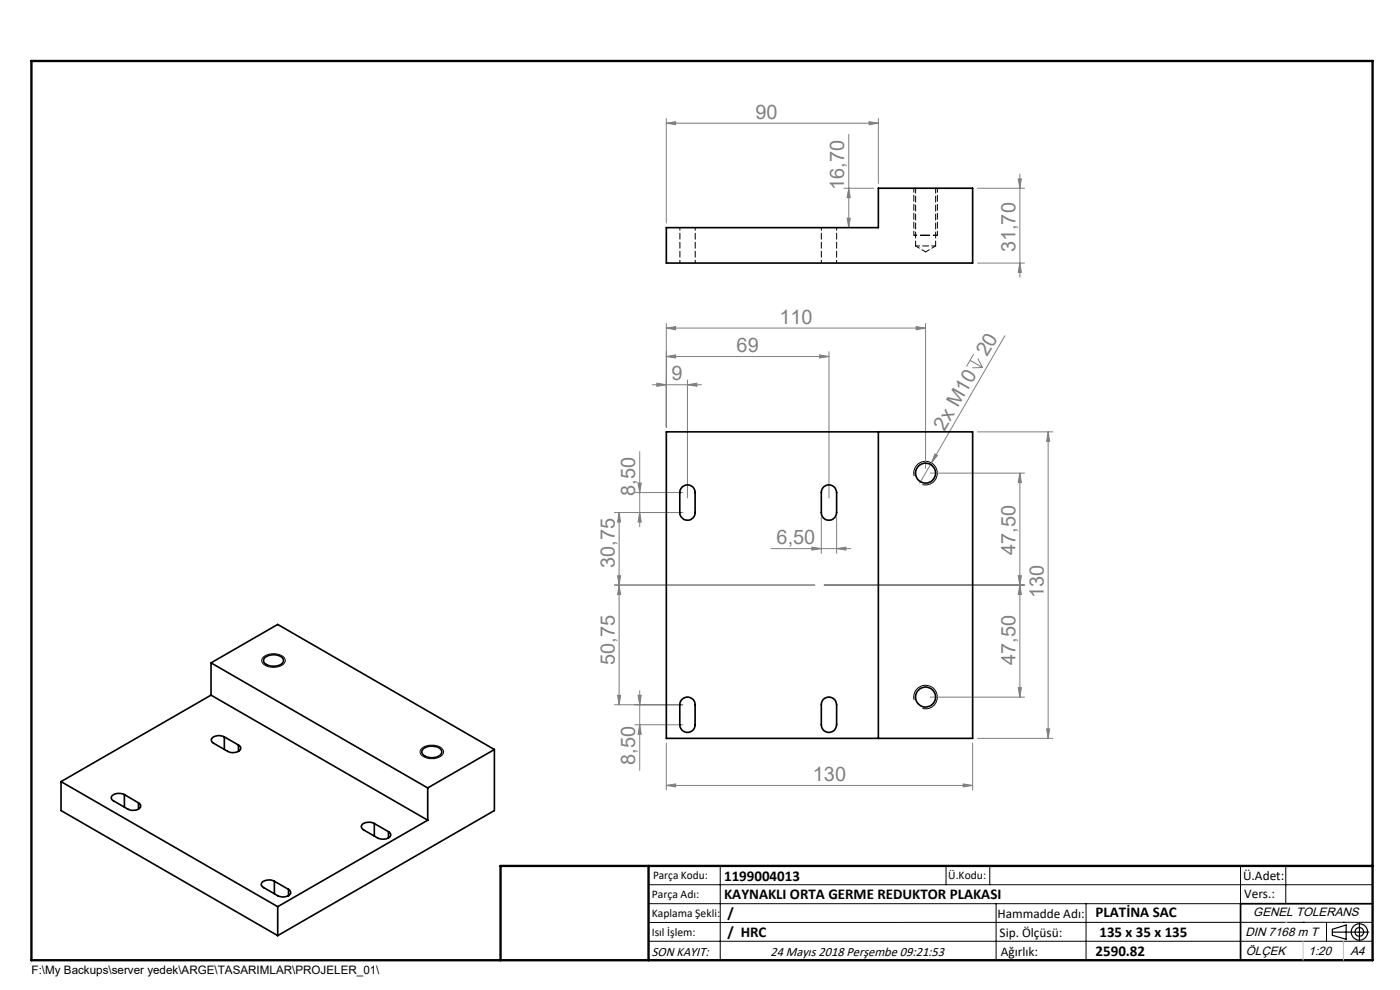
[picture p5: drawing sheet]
<svg xmlns="http://www.w3.org/2000/svg" width="297mm" height="210mm" viewBox="0 0 297 210" stroke-linecap="round" stroke-linejoin="round" font-family="sans-serif">
<g fill="none" stroke="#808080" stroke-width=".21">
<path d="M141.4 26.1l1.9-.3v.6zM141.4 25.1v22.2M141.4 26.1h44.9M179 39.9h6.3M180.1 39.9l.3 2h-.7zM180.1 28.5v19.8M184.4 25.8l1.9 .3-1.9 .3zM186.3 25.1v13.8M207.4 39.9h9.9M216 38h.7l-.3 1.9zM216.4 36.9v21.9M179.7 46.3h.7l-.3 2z"/>
<path d="M207.4 55.8h9.9M216.4 55.8l.3 2h-.7zM141.4 75.6l1.9-.3v.6zM141.4 69.6l1.9-.3v.6zM141.4 68.6v22M141.4 75.6h34.5M141.4 69.6h55M173.8 75.3l2.1 .3-2.1 .3zM175.9 74.6v31M194.3 69.3l2.1 .3-2.1 .3zM196.4 68.6v30.8M205.8 76.4l2.6 1.6"/>
<path d="M206.6 75.1l-1.6 2.6M207.4 76.1l1 1.9M208.4 78h-2.1M213.2 71.2l-18.1 31.3M135.7 95.8v16M138.4 81.6h10.4M139.3 81.3l2.1 .3-2.1 .3zM145.8 81.6l2-.3v.6zM145.8 80.6v25M198.3 96.3l.6 .3-1.3 1.6zM207.4 91.6h15.9M222.4 91.6l.3 2h-.7z"/>
<path d="M222.4 91.6v65M130.4 108.7h14.5M131.3 108.7l.4 2h-.7zM131.3 108.7v40.8M134.7 104.5h10.2M135.4 102.5h.6l-.3 2zM135.7 108.7l.3 2h-.6zM163.5 116.4h17M172.2 116.1l2 .3-2 .3zM174.2 109.7v7.7M177.5 116.4l2-.3v.6zM177.5 109.7v7.7"/>
<path d="M197.3 100.4h20M216.4 100.4l.3 2h-.7zM216.4 100.4v47.5M130.4 124.1h42.5M131 122.1h.7l-.4 2zM131.3 124.1l.4 2h-.7zM174.8 124.1h42.5M216 122.1h.7l-.3 2zM216.4 124.1l.3 2h-.7zM130.4 149.5h14.5M131 147.5h.7l-.4 2zM134.7 153.7h10.2"/>
<path d="M135.4 147.5h.6l-.3 2zM135.7 153.7l.3 2h-.6zM135.7 146.5v16.9M141.4 157.6v10M197.3 147.9h20M206.3 157.6v10M207.4 156.6h15.9M216 145.9h.7l-.3 2zM222 154.6h.7l-.3 2zM141.4 166.6l1.9-.3v.6zM141.4 166.6h64.9M204.3 166.3l2 .3-2 .3z"/>
</g>
<g fill="none" stroke="#000" stroke-width=".21">
<path d="M193.9 101a2.51 2.51 0 0 1 2.3-3.1 2.51 2.51 0 0 1 2.6 2.7 2.51 2.51 0 0 1-3.1 2.2M56 139.3a3.6 3.6 0 0 1 4.3 .3 1.36 1.36 0 0 1-1.3 1.9 3.1 3.1 0 0 1-3.4-1.1 .98 .98 0 0 1 .4-1.1zM89.3 159a3.5 3.5 0 0 1 4.6 0 1.14 1.14 0 0 1-.9 1.7 3.2 3.2 0 0 1-3.9-.9zM193.9 148.5a2.51 2.51 0 0 1 2.2-3.1 2.51 2.51 0 0 1 2.7 2.7 2.51 2.51 0 0 1-3.1 2.2M137.6 187.7h153.6M137.6 191.7h153.6M137.6 199.7h153.6M152.8 183.7v20M200.7 183.7v4M210 183.7v4M211.3 191.7v12M230.4 191.7v12"/>
<path d="M263.2 183.7v20M272.8 183.7v8M276.4 195.6h.1M281.4 195.6v4.1M285 195.6h.1M291.2 195.6l-153.6 .1"/>
</g>
<path d="M195.9 49.9h-2" fill="none" stroke="#000" stroke-width=".21" stroke-dasharray="1.3 .6" stroke-dashoffset=".6" stroke-linecap="butt"/>
<path d="M198.9 49.9h-2.5" fill="none" stroke="#000" stroke-width=".21" stroke-dasharray="1.3 .6" stroke-dashoffset=".3" stroke-linecap="butt"/>
<path d="M195.9 49.9h-2" fill="none" stroke="#000" stroke-width=".25" stroke-dasharray="1.3 .6" stroke-dashoffset=".6" stroke-linecap="butt"/>
<path d="M198.9 49.9h-2.5" fill="none" stroke="#000" stroke-width=".25" stroke-dasharray="1.3 .6" stroke-dashoffset=".3" stroke-linecap="butt"/>
<g fill="none" stroke="#000" stroke-width=".25">
<path d="M282.6 197.7h7.8M282.6 197.1l3-.9v3l-3-.8zM288.4 195.8v3.8M106.2 203.7h185"/>
<circle cx="288.4" cy="197.7" r="1.74"/>
<circle cx="288.4" cy="197.7" r=".93"/>
</g>
<path d="M193.9 39.9v10M198.9 49.9v-10" fill="none" stroke="#000" stroke-width=".21" stroke-dasharray="1.3 .6" stroke-dashoffset=".4"/>
<path d="M196.4 49.9h-.5" fill="none" stroke="#000" stroke-width=".21" stroke-dasharray="1.3 .6"/>
<path d="M196.4 49.9h-.5" fill="none" stroke="#000" stroke-width=".25" stroke-dasharray="1.3 .6"/>
<path d="M291.2 191.7h-28v12" fill="none" stroke="#000" stroke-width=".35"/>
<path d="M6.7 12.9h284.5v190.8h-284.5zM137.6 183.7v20M291.2 183.7h-185v20" fill="none" stroke="#000" stroke-width=".5"/>
<path d="M276.4 199.7v4M285 199.7v4" fill="none" stroke="#c0c0c0" stroke-width=".21"/>
<path d="M272.8 195.6h.1" fill="none" stroke="#c0c0c0" stroke-width=".25"/>
<g fill="#808080">
<path d="M198.3 96.3l.6 .3-1.3 1.6z"/>
<path d="M141.4 26.1l1.9-.3v.6zM184.4 25.8l1.9 .3-1.9 .3zM139.3 81.3l2.1 .3-2.1 .3zM145.8 81.6l2-.3v.6zM141.4 75.6l1.9-.3v.6zM173.8 75.3l2.1 .3-2.1 .3zM141.4 69.6l1.9-.3v.6zM194.3 69.3l2.1 .3-2.1 .3zM141.4 166.6l1.9-.3v.6zM204.3 166.3l2 .3-2 .3z"/>
<path d="M172.2 116.1l2 .3-2 .3zM177.5 116.4l2-.3v.6z"/>
<path d="M179.7 46.3h.7l-.3 2zM180.1 39.9l.3 2h-.7zM222 154.6h.7l-.3 2zM222.4 91.6l.3 2h-.7zM131 122.1h.7l-.4 2zM131.3 108.7l.4 2h-.7zM135.7 108.7l.3 2h-.6zM135.4 102.5h.6l-.3 2z"/>
<path d="M216 38h.7l-.3 1.9zM216.4 55.8l.3 2h-.7zM216.4 100.4l.3 2h-.7zM216 122.1h.7l-.3 2zM216.4 124.1l.3 2h-.7zM216 145.9h.7l-.3 2zM131.3 124.1l.4 2h-.7zM131 147.5h.7l-.4 2zM135.4 147.5h.6l-.3 2zM135.7 153.7l.3 2h-.6z"/>
</g>
<g fill="none" stroke="#000" stroke-width=".35">
<path d="M141.4 48.3h44.9v-8.4h20v15.9h-64.9zM141.4 91.6h64.9v65h-64.9zM186.3 91.6v65M144.6 103.4a1.62 1.62 0 0 1 1.8-.4 1.62 1.62 0 0 1 1.1 1.5v4.2a1.62 1.62 0 0 1-1.7 1.7 1.62 1.62 0 0 1-1.6-1.7v-4.2l.1-.4zM174.6 103.4a1.65 1.65 0 0 1 1.8-.4 1.65 1.65 0 0 1 1.1 1.5v4.2a1.62 1.62 0 0 1-1.6 1.7 1.62 1.62 0 0 1-1.7-1.7v-4.2zM56.2 139.5a2.88 2.88 0 0 1 3.9 .3 1.24 1.24 0 0 1-1.4 1.5 2.37 2.37 0 0 1-2.8-1zM44.8 147.5l45.9 26.5M44.8 147.5l-31.9 18.3M44.8 140.6v6.9M44.8 140.6l45.9 26.5M44.8 140.6l14.1-8.1 46 26.5M47.6 156.3a2.21 2.21 0 0 0-2.8 .5l.2 .7 3.3 1.9a2.21 2.21 0 0 0 2.7-.5 .7 .7 0 0 0-.4-.9"/>
<path d="M47.6 156.3l3 1.7M47.6 156.3v2.7M50.6 158v1.4M89.7 158.9a2.93 2.93 0 0 1 4 .3 1.14 1.14 0 0 1-1 1.4 2.69 2.69 0 0 1-3.2-.9zM104.9 159v12.9l-46 26.6M104.9 159l-14.2 8.1M144.6 148.4a1.62 1.62 0 0 1 1.8-.4 1.62 1.62 0 0 1 1.1 1.5v4.2a1.62 1.62 0 0 1-1.7 1.7 1.62 1.62 0 0 1-1.6-1.7v-4.2l.2-.8zM174.6 148.4a1.65 1.65 0 0 1 1.8-.4 1.65 1.65 0 0 1 1.1 1.5v4.2a1.62 1.62 0 0 1-1.6 1.7 1.62 1.62 0 0 1-1.7-1.7v-4.2zM12.9 165.8v6.1l46 26.6M12.9 165.8l46 26.5M26.4 168.5a2.21 2.21 0 0 0-2.8 .5 .7 .7 0 0 0 .5 .9l3 1.7a2.21 2.21 0 0 0 2.7-.5 .74 .74 0 0 0-.4-.8M26.4 168.5l3 1.8"/>
<path d="M26.4 168.5v2.7M29.4 170.3v1.3M79.4 174.7a2.21 2.21 0 0 0-2.7 .5v.4l.4 .4 3 1.8a2.21 2.21 0 0 0 2.8-.5 .7 .7 0 0 0-.5-.9M79.4 174.7l3 1.7M79.4 174.7v2.6M82.4 176.4v1.4M90.7 174l-31.8 18.3M90.7 167.1v6.9M58.2 186.9a2.21 2.21 0 0 0-2.7 .5 .7 .7 0 0 0 .4 .9l3 1.7a2.21 2.21 0 0 0 2.8-.5l-.1-.5-.4-.3M58.2 186.9l3 1.8M58.2 186.9v2.7M58.9 192.3v6.2"/>
<path d="M61.2 188.7v1.3"/>
<circle cx="196.3" cy="100.3" r="2.14"/>
<circle cx="196.3" cy="147.8" r="2.13"/>
</g>
<path d="M144.2 48.3v7.5M147.5 55.8v-7.5M174.2 48.3v7.5M177.5 55.8v-7.5" fill="none" stroke="#000" stroke-width=".21" stroke-dasharray="1.3 .6" stroke-dashoffset=".7"/>
<path d="M194.2 52.2h4.3" fill="none" stroke="#000" stroke-width=".21" stroke-dasharray="1.3 .6" stroke-dashoffset=".4"/>
<path d="M194.2 39.9v12.3M198.5 52.2v-12.3" fill="none" stroke="#000" stroke-width=".21" stroke-dasharray="1.3 .6" stroke-dashoffset=".2"/>
<path d="M194.2 52.2l2.2 1.2M196.4 53.4l2.1-1.2" fill="none" stroke="#000" stroke-width=".21" stroke-dasharray="1.3 .6" stroke-dashoffset=".3"/>
<g font-size="4.2" fill="#808080">
<text x="160.3" y="25.2">90</text>
<text x="179.1" y="40.2" transform="rotate(-90 179.1 40.2)">16,70</text>
<text x="215.4" y="53.5" transform="rotate(-90 215.4 53.5)">31,70</text>
<text x="165.3" y="68.6">110</text>
<text x="156.3" y="74.6">69</text>
<text x="209.4" y="75.8" transform="rotate(-60 209.4 75.8)">20</text>
<text x="142.4" y="80.6">9</text>
<text x="200.4" y="91.5" transform="rotate(-60 200.4 91.5)">2x M10</text>
<text x="134.8" y="105.2" transform="rotate(-90 134.8 105.2)">8,50</text>
<text x="164.7" y="115.4">6,50</text>
<text x="215.4" y="117.7" transform="rotate(-90 215.4 117.7)">47,50</text>
<text x="130.4" y="120.4" transform="rotate(-90 130.4 120.4)">30,75</text>
<text x="221.4" y="126.9" transform="rotate(-90 221.4 126.9)">130</text>
<text x="130.4" y="141.1" transform="rotate(-90 130.4 141.1)">50,75</text>
<text x="215.4" y="141.1" transform="rotate(-90 215.4 141.1)">47,50</text>
<text x="134.8" y="162.2" transform="rotate(-90 134.8 162.2)">8,50</text>
<text x="172.4" y="165.6">130</text>
</g>
<g font-size="3.2">
<text x="153.6" y="190.8">KAYNAKLI ORTA GERME REDUKTOR PLAKASI</text>
<text x="153.6" y="186.8">1199004013</text>
<text x="154.3" y="194.8">/</text>
<text x="232.4" y="194.5">PLATİNA SAC</text>
<text x="154.3" y="198.8">/ HRC</text>
<text x="232.4" y="202.8">2590.82</text>
<text x="233.2" y="198.8">135 x 35 x 135</text>
</g>
<g font-size="2.8">
<text x="263.7" y="186.7">Ü.Adet:</text>
<text x="263.9" y="190.5">Vers.:</text>
<text x="211.6" y="194.8">Hammadde Adı:</text>
<text x="138.3" y="202.8">SON KAYIT:</text>
<text x="163.4" y="202.8">24 Mayıs 2018 Perşembe 09:21:53</text>
<text x="212.1" y="198.7">Sip. Ölçüsü:</text>
<text x="212.3" y="202.7">Ağırlık:</text>
</g>
<g font-size="2.6">
<text x="265.9" y="194.4">GENEL TOLERANS</text>
<text x="264.2" y="198.5">DIN 7168 m T</text>
<text x="264.3" y="202.6">ÖLÇEK</text>
<text x="277.6" y="202.6">1:20</text>
<text x="286.5" y="202.6">A4</text>
</g>
<g font-size="2.5">
<text x="138.3" y="190.5">Parça Adı:</text>
<text x="138.5" y="186.5">Parça Kodu:</text>
<text x="201.2" y="186.5">Ü.Kodu:</text>
<text x="138.3" y="194.5">Kaplama Şekli:</text>
<text x="138.3" y="198.6">Isıl İşlem:</text>
<text x="6.7" y="206.7">F:\My Backups\server yedek\ARGE\TASARIMLAR\PROJELER_01\</text>
</g>
</svg>
